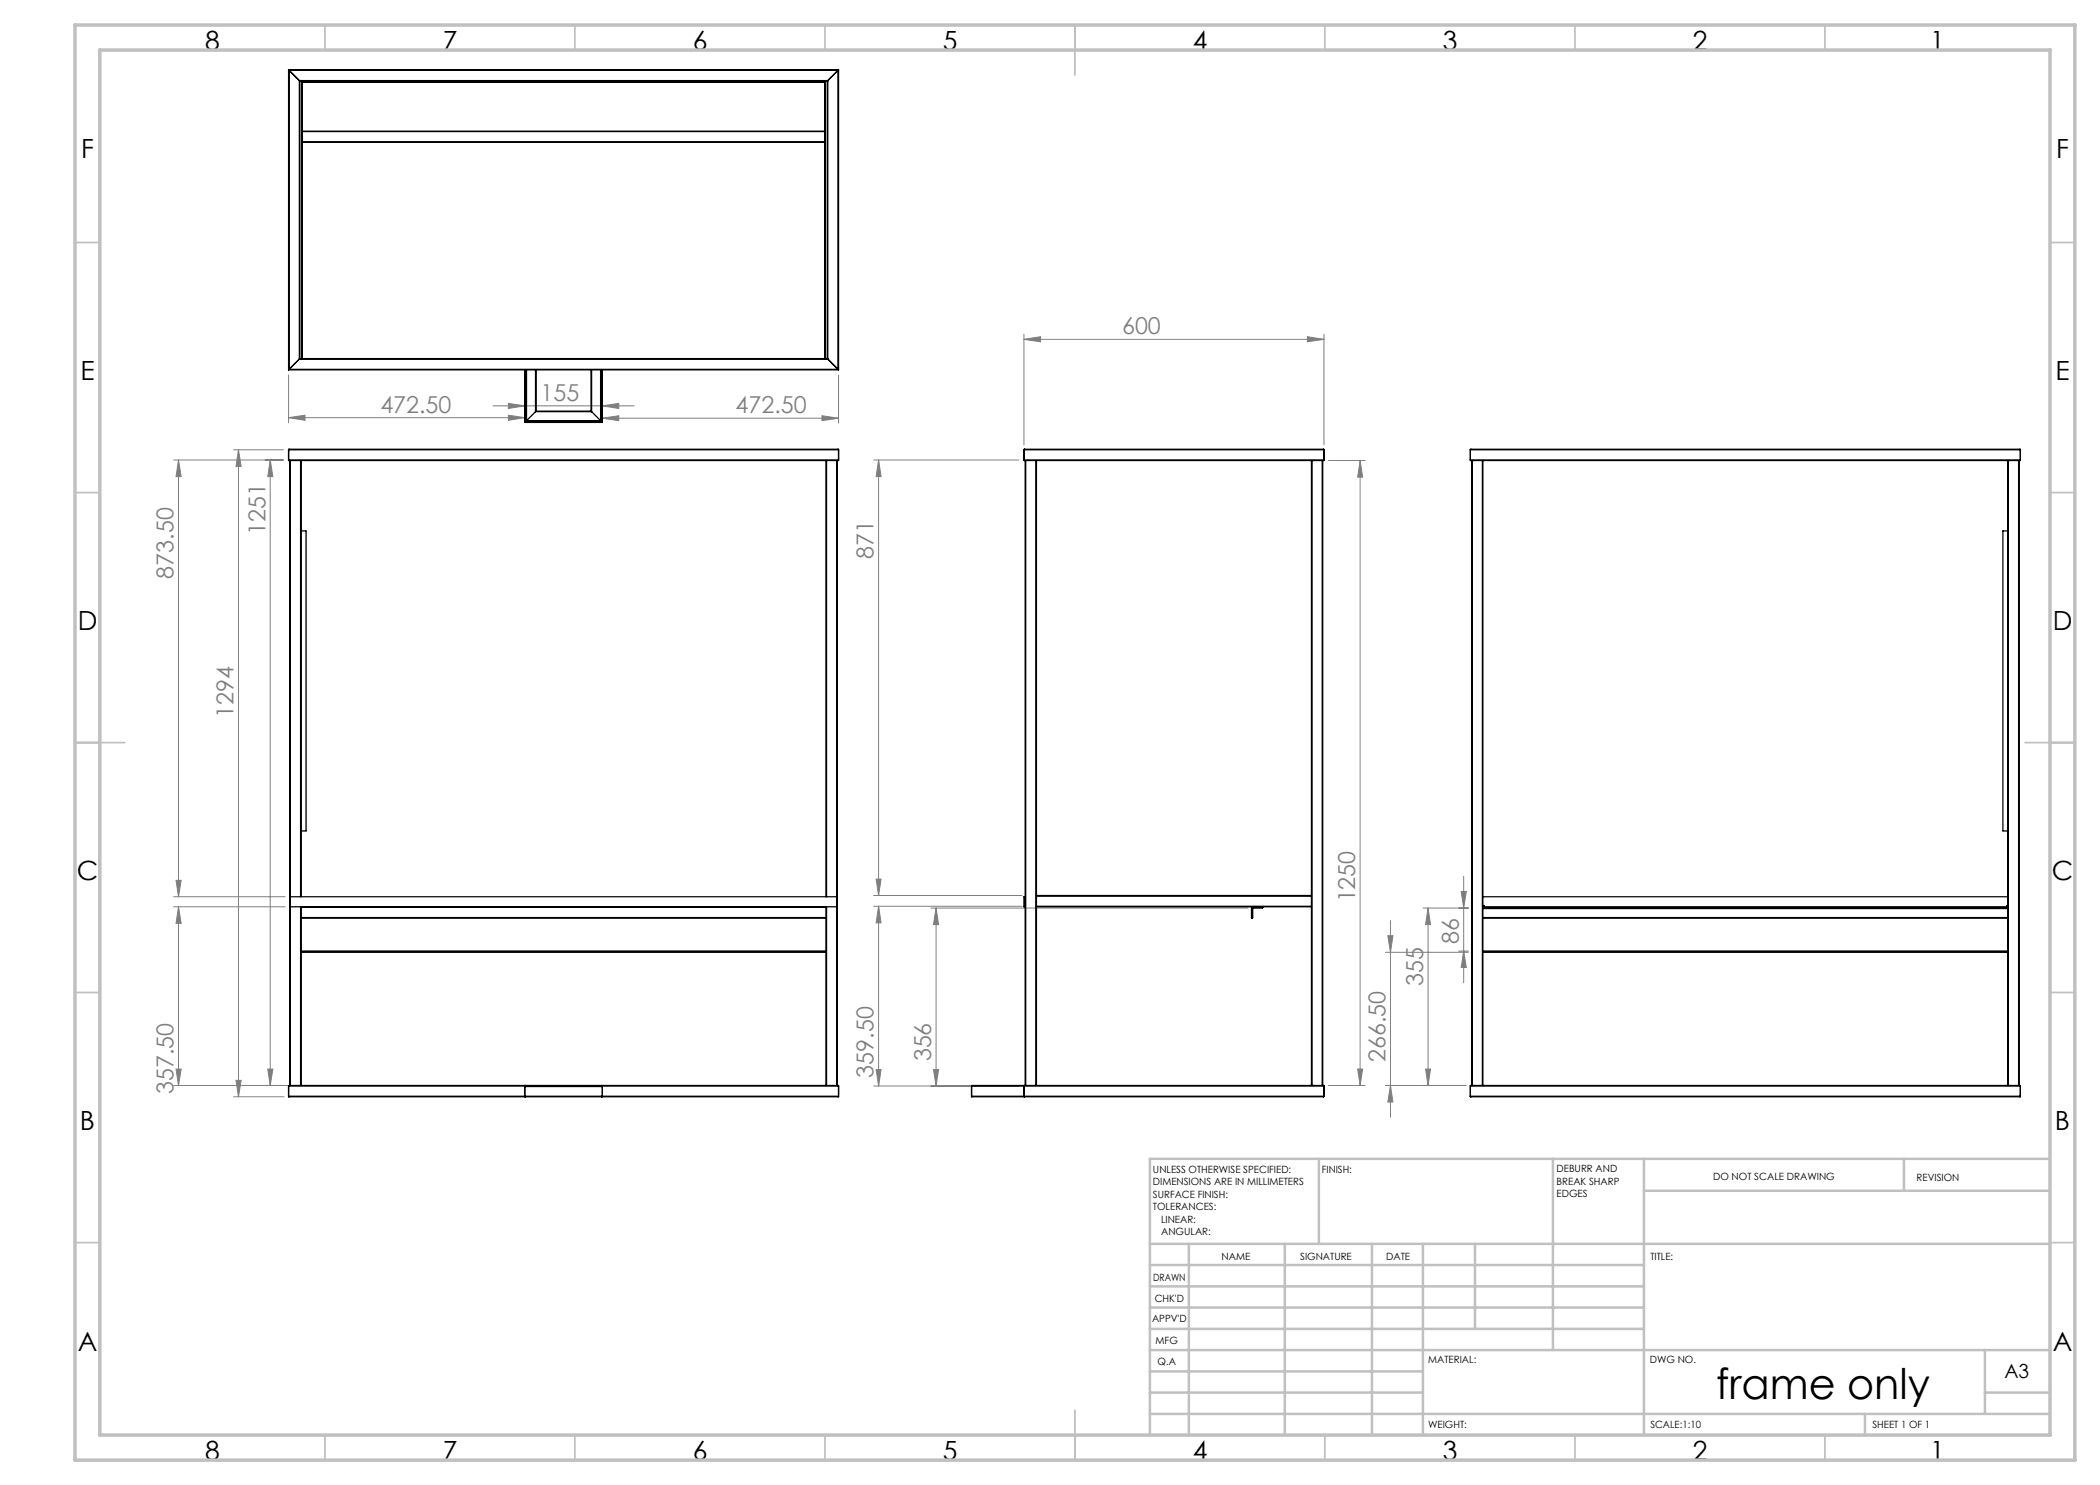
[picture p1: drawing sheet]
<svg xmlns="http://www.w3.org/2000/svg" width="420mm" height="297mm" viewBox="0 0 420 297" stroke-linecap="round" stroke-linejoin="round" font-family="sans-serif">
<g fill="none" stroke="#808080" stroke-width=".2">
<path d="M57.7 75v9.6M167.7 75v9.6M204.8 67.9l3.3-.6v1.1zM204.8 66.8v22.2M204.8 67.9h60M261.5 67.3l3.3 .6-3.3 .5zM264.8 66.8v22.2M34.7 92h22M35.7 92l.5 3.3h-1zM35.7 92v87.3M46.7 90h10M47.7 90l.5 3.3h-1z"/>
<path d="M47.7 90v129.4M54 92l.6 3.3h-1zM54 92v125.1M57.7 83.5h47.3M57.7 83.5l3.3-.5v1.1zM98.6 81.2h28.2M101.7 83l3.3 .5-3.3 .6zM101.7 80.7l3.3 .5-3.3 .5zM105 80.2v3.3M120.5 81.2l3.3-.5v1zM120.5 83.6l3.3-.5v1zM120.5 80.2v3.3"/>
<path d="M120.5 83.6h47.2M164.4 83.1l3.3 .5-3.3 .5zM174.7 92h29.1M175.7 92l.5 3.3h-1zM175.7 92v87.1M265.7 92.1h7.3M272 92.1l.5 3.3h-1zM272 92.1v125M34.7 179.3h22.3M35.2 176.1h1l-.5 3.2zM174.7 179.1h29.7M175.2 175.8h1l-.5 3.3z"/>
<path d="M292.2 178.3h1.1l-.6 3.3zM292.7 175.3v21.3M34.7 181.4h22.3M35.7 181.4v35.7M35.7 181.4l.5 3.3h-1zM174.7 181.3h29.7M175.7 181.3l.5 3.3h-1zM175.7 181.3v35.9M186.2 181.6h63.4M187.2 181.6l.5 3.3h-1zM187.2 181.6v35.6M277.1 190.5h16.6"/>
<path d="M277.6 187.1h1l-.5 3.4zM278.1 184.1v39.3M284.6 181.6h9.1M285.6 181.6l.5 3.3h-1zM285.6 181.6v35.5M291.7 190.2h2M292.7 190.2l.6 3.3h-1.1zM35.2 213.8h1l-.5 3.3zM46.7 219.4h10.1M47.2 216.1h1l-.5 3.3zM53.6 213.8h1l-.6 3.3zM119.2 217.1h-84.5"/>
<path d="M174.7 217.2h29.1M175.2 213.9h1l-.5 3.3zM186.7 213.9h1l-.5 3.3zM265.7 217.1h7.3M271.5 213.8h1l-.5 3.3zM277.1 217.1h16.1M278.1 217.1l.5 3.3h-1zM285.1 213.8h1l-.5 3.3z"/>
</g>
<g fill="none" stroke="#c0c0c0" stroke-width=".35">
<path d="M65 5v5M115 5v5M165 5v5M215 5v10M265 5v5M315 5v5M365 5v5M15 48.5h5M410 48.5h5M15 98.5h5M410 98.5h5M15 148.5h10"/>
<path d="M405 148.5h10M15 198.5h5M410 198.5h5M15 248.5h5M410 248.5h5M65 287v5M115 287v5M165 287v5M215 282v10M265 287v5M315 287v5M365 287v5"/>
</g>
<g fill="none" stroke="#c0c0c0" stroke-width=".5">
<path d="M263.8 231.8v17M310.6 231.8v38.2M328.8 231.8v55.2M328.8 238.2h81.2M380.8 231.8v6.4M410 231.8h-180v55.2M230 248.8h180M230 257.3h98.8M230 253h98.8M237.8 248.8v38.2M257 248.8v38.2M274.4 248.8v38.2"/>
<path d="M284.6 248.8v38.2M295 248.8v17M230 265.8h98.8M230 261.5h98.8M230 278.5h54.6M230 274.3h54.6M230 270h180M397 278.5h13M397 270v12.8M230 282.8h180M373 282.8v4.2"/>
</g>
<path d="M15 5h400v287h-400zM20 10h390v277h-390z" fill="none" stroke="#c0c0c0" stroke-width=".7"/>
<g fill="#808080">
<path d="M101.7 83l3.3 .5-3.3 .6zM57.7 83.5l3.3-.5v1.1z"/>
<path d="M261.5 67.3l3.3 .6-3.3 .5zM204.8 67.9l3.3-.6v1.1z"/>
<path d="M120.5 81.2l3.3-.5v1zM101.7 80.7l3.3 .5-3.3 .5z"/>
<path d="M120.5 83.6l3.3-.5v1zM164.4 83.1l3.3 .5-3.3 .5z"/>
<path d="M175.2 175.8h1l-.5 3.3zM175.7 92l.5 3.3h-1zM271.5 213.8h1l-.5 3.3zM272 92.1l.5 3.3h-1zM292.7 190.2l.6 3.3h-1.1zM292.2 178.3h1.1l-.6 3.3zM285.6 181.6l.5 3.3h-1zM285.1 213.8h1l-.5 3.3zM277.6 187.1h1l-.5 3.4zM278.1 217.1l.5 3.3h-1z"/>
<path d="M47.2 216.1h1l-.5 3.3zM47.7 90l.5 3.3h-1zM53.6 213.8h1l-.6 3.3zM54 92l.6 3.3h-1zM35.2 176.1h1l-.5 3.2zM35.7 92l.5 3.3h-1zM175.7 181.3l.5 3.3h-1zM175.2 213.9h1l-.5 3.3zM187.2 181.6l.5 3.3h-1zM186.7 213.9h1l-.5 3.3z"/>
<path d="M35.7 181.4l.5 3.3h-1zM35.2 213.8h1l-.5 3.3z"/>
</g>
<g fill="none" stroke="#000" stroke-width=".25">
<path d="M57.7 14l.1 .1M57.7 14v60M57.7 14h110M57.8 14.1v59.8M57.8 14.1l2.1 2M57.8 14.1h109.8M59.9 16.1l.1 .1M59.9 16.1v55.7M59.9 16.1h105.7M60 16.2v55.5M60 16.2h105.5M60.4 16.2v55.5"/>
<path d="M60.5 16.5h104.5M60.5 16.2v55.5M165 16.2v55.5M165.1 16.2v55.5M165.5 16.2v55.5M165.6 16.1l-.1 .1M165.6 16.1v55.7M167.6 14.1l-2 2M167.6 14.1v59.8M167.7 14l-.1 .1M167.7 14v60M60.5 28.5h104.5"/>
<path d="M60.5 26.2h104.5M60.5 28.4h104.5M60.5 26.3h104.5M57.7 74h110M57.8 73.9l-.1 .1M57.8 73.9h109.8M59.9 71.8l-2.1 2.1M59.9 71.8h105.7M60 71.7l-.1 .1M60 71.7h105.5M105 74v10.5M105.1 74v10.4"/>
<path d="M105.1 74v10.3M105.2 74v10.2M105.3 74v10.1M107.1 74v8.3M107.2 74v8.2M118.2 74v8.2M118.3 74v8.3M120.1 74v10.1M120.2 74v10.2M120.3 74v10.3M120.4 74v10.4M120.5 74v10.5"/>
<path d="M165.5 71.7l.1 .1M165.6 71.8l2 2.1M167.6 73.9l.1 .1M57.7 92v.1h109.9M57.7 90v2M57.7 90h110M57.7 92h110M57.8 89.8l-.1 .2M57.8 89.8h109.8M58 92.1v125M58.1 92.1v125M60.1 92.1v87.2"/>
<path d="M60.2 92.1v87.2M105 84.5h15.5M105.1 84.4l-.1 .1M105.1 84.4h15.3M105.1 84.3h15.2M105.1 84.3v.1M105.2 84.2l-.1 .1M105.2 84.2h15M105.3 84.1l-.1 .1M105.3 84.1h14.8M107.1 82.3h11.2M107.1 82.3l-1.8 1.8"/>
<path d="M107.2 82.2l-.1 .1M107.2 82.2h11M118.2 82.2l.1 .1M118.3 82.3l1.8 1.8M120.1 84.1l.1 .1M120.2 84.2l.1 .1M120.3 84.3l.1 .1M120.4 84.4l.1 .1M165.2 92.1v87.2M165.3 92.1v87.2M167.4 92.1v125M167.5 92.1v125"/>
<path d="M167.6 89.8l.1 .2M167.7 92l-.1 .1M167.7 90v2M204.8 92l.1 .1M204.8 90h60M204.8 92h60M204.8 90v2M204.9 89.8l-.1 .2M204.9 89.8h59.8M204.9 92.1h59.8M205 92.1v125M205.1 92.1v125"/>
<path d="M207.2 92.1v125M207.3 92.1v125M262.3 92.1v125M262.4 92.1v125M264.4 92.1v125M264.5 92.1v125M264.7 89.8l.1 .2M264.8 92l-.1 .1M264.8 90v2M294.1 92l.1 .1M294.1 90h110M294.1 92h110"/>
<path d="M294.1 90v2M294.2 89.8l-.1 .2M294.2 89.8h109.8M294.3 92.1v125M294.4 92.1v125M296.5 92.1v125M296.6 92.1v125M401.6 92.1v125M401.7 92.1v125M403.7 92.1v125M403.8 92.1v125M404 89.8l.1 .2"/>
<path d="M404.1 92l-.1 .1h-109.8M404.1 90v2M60.2 106.2h1v60h-1M401.6 106.2h-1v60h1M58.1 179.3h109.3M205 179.3h-.2v2.1h.2M207.3 179.1h55M207.3 179.2h55M296.6 179.3h105M58.1 181.4h109.3M60.1 181.4v35.7M60.2 183.6h105"/>
<path d="M60.2 190.2h105M60.2 190.5h105M60.2 181.4v35.7M60.2 181.5h105M60.2 183.5h105M165.2 181.4v35.7M165.3 181.4v35.7M207.3 181.4h55M207.3 181.3h55M250.4 181.4h-.1l.1 2.2 .1-.1v-1.9h2l-.1-.2M296.6 181.1h.2l-.1 .3M296.6 183.6h105"/>
<path d="M296.6 190.2h105M296.6 190.5h105M296.6 181.4h105M296.6 183.5h105M296.6 181.6h105M296.6 181.7h105M401.6 181.1h-.2v.3M57.7 219.2v.2h109.9M57.7 219.2h110M57.7 217.2h47.3M57.7 217.2v2M57.8 217.1h47.3l.1 .1v-.1h15v.1l.1-.1h47.3"/>
<path d="M57.8 217.1l-.1 .1M105 217.2v2.1l.1 .1M105 217.2h15.4l.1 .1zM105.1 217.1l-.1 .1M120.4 219.4l.1-.2zM120.4 217.1l.1 .1M120.5 217.2v2M120.5 217.2h47.2M167.6 217.1l.1 .1M167.7 219.2l-.1 .2M167.7 217.2v2M194.3 219.2l.1 .2"/>
<path d="M194.3 217.2l.1-.1h10.4v.1M194.3 219.2h70.5M194.3 217.2h70.5M194.3 217.2v2M194.4 217.2l-.1 .1M204.8 219.2v.2h-10.4M204.8 219.2l.1 .2h59.8M204.8 217.2v2M204.9 217.1l-.1 .1M204.9 217.1h59.8M264.7 217.1l.1 .1M264.8 219.2l-.1 .2"/>
<path d="M264.8 217.2v2M294.1 219.2l.1 .2M294.1 219.2h110M294.1 217.2h110M294.1 217.2v2M294.2 217.1l-.1 .1M294.2 217.1h109.8M404 217.1l.1 .1M404.1 219.2l-.1 .2h-109.8M404.1 217.2v2"/>
</g>
<text font-size="8.5" x="343.2" y="279.7">frame only</text>
<g font-size="5.3">
<text x="41" y="9.9">8</text>
<text x="88.5" y="9.9">7</text>
<text x="138.5" y="9.9">6</text>
<text x="188.5" y="9.9">5</text>
<text x="238.5" y="9.9">4</text>
<text x="288.5" y="9.9">3</text>
<text x="338.5" y="9.9">2</text>
<text x="386" y="9.9">1</text>
<text x="16.2" y="31.7">F</text>
<text x="411.2" y="31.7">F</text>
<text x="16.1" y="75.9">E</text>
<text x="411.1" y="75.9">E</text>
<text x="15.5" y="125.9">D</text>
<text x="410.5" y="125.9">D</text>
<text x="15.4" y="175.9">C</text>
<text x="410.4" y="175.9">C</text>
<text x="16" y="225.9">B</text>
<text x="411" y="225.9">B</text>
<text x="15.5" y="270.2">A</text>
<text x="410.5" y="270.2">A</text>
<text x="41" y="291.9">8</text>
<text x="88.5" y="291.9">7</text>
<text x="138.5" y="291.9">6</text>
<text x="188.5" y="291.9">5</text>
<text x="238.5" y="291.9">4</text>
<text x="288.5" y="291.9">3</text>
<text x="338.5" y="291.9">2</text>
<text x="386" y="291.9">1</text>
</g>
<g font-size="4.7" fill="#808080">
<text x="224.4" y="66.8">600</text>
<text x="76.1" y="82.5">472.50</text>
<text x="108.1" y="80.2">155</text>
<text x="147.1" y="82.6">472.50</text>
<text x="53.1" y="106.9" transform="rotate(-90 53.1 106.9)">1251</text>
<text x="174.7" y="111.8" transform="rotate(-90 174.7 111.8)">871</text>
<text x="34.7" y="115.7" transform="rotate(-90 34.7 115.7)">873.50</text>
<text x="46.7" y="143.6" transform="rotate(-90 46.7 143.6)">1294</text>
<text x="271" y="180.5" transform="rotate(-90 271 180.5)">1250</text>
<text x="291.7" y="188.9" transform="rotate(-90 291.7 188.9)">86</text>
<text x="284.6" y="197.2" transform="rotate(-90 284.6 197.2)">355</text>
<text x="174.7" y="215.5" transform="rotate(-90 174.7 215.5)">359.50</text>
<text x="186.2" y="212.3" transform="rotate(-90 186.2 212.3)">356</text>
<text x="277.1" y="212.5" transform="rotate(-90 277.1 212.5)">266.50</text>
<text x="34.7" y="218.8" transform="rotate(-90 34.7 218.8)">357.50</text>
</g>
<text font-size="3.9" x="400.9" y="275.5">A3</text>
<g font-size="2">
<text x="230.6" y="234.6">UNLESS OTHERWISE SPECIFIED:</text>
<text x="230.6" y="237.1">DIMENSIONS ARE IN MILLIMETERS</text>
<text x="230.6" y="239.6">SURFACE FINISH:</text>
<text x="264.4" y="234.6">FINISH:</text>
<text x="311.3" y="234.5">DEBURR AND</text>
<text x="311.3" y="237">BREAK SHARP</text>
<text x="311.3" y="239.5">EDGES</text>
<text x="342.6" y="236">DO NOT SCALE DRAWING</text>
<text x="383.3" y="236.2">REVISION</text>
<text x="230.6" y="242.1">TOLERANCES:</text>
<text x="232.2" y="244.6">LINEAR:</text>
<text x="232.2" y="247.1">ANGULAR:</text>
<text x="244.3" y="252">NAME</text>
<text x="260" y="251.9">SIGNATURE</text>
<text x="277.2" y="251.9">DATE</text>
<text x="330.1" y="251.9">TITLE:</text>
<text x="230.6" y="256.1">DRAWN</text>
<text x="230.9" y="260.3">CHK'D</text>
<text x="230.4" y="264.4">APPV'D</text>
<text x="231.1" y="268.8">MFG</text>
<text x="231.5" y="273">Q.A</text>
<text x="285.6" y="272.5">MATERIAL:</text>
<text x="330" y="272.5">DWG NO.</text>
<text x="285.6" y="285.5">WEIGHT:</text>
<text x="330.1" y="285.6">SCALE:1:10</text>
<text x="374.5" y="285.6">SHEET 1 OF 1</text>
</g>
</svg>
